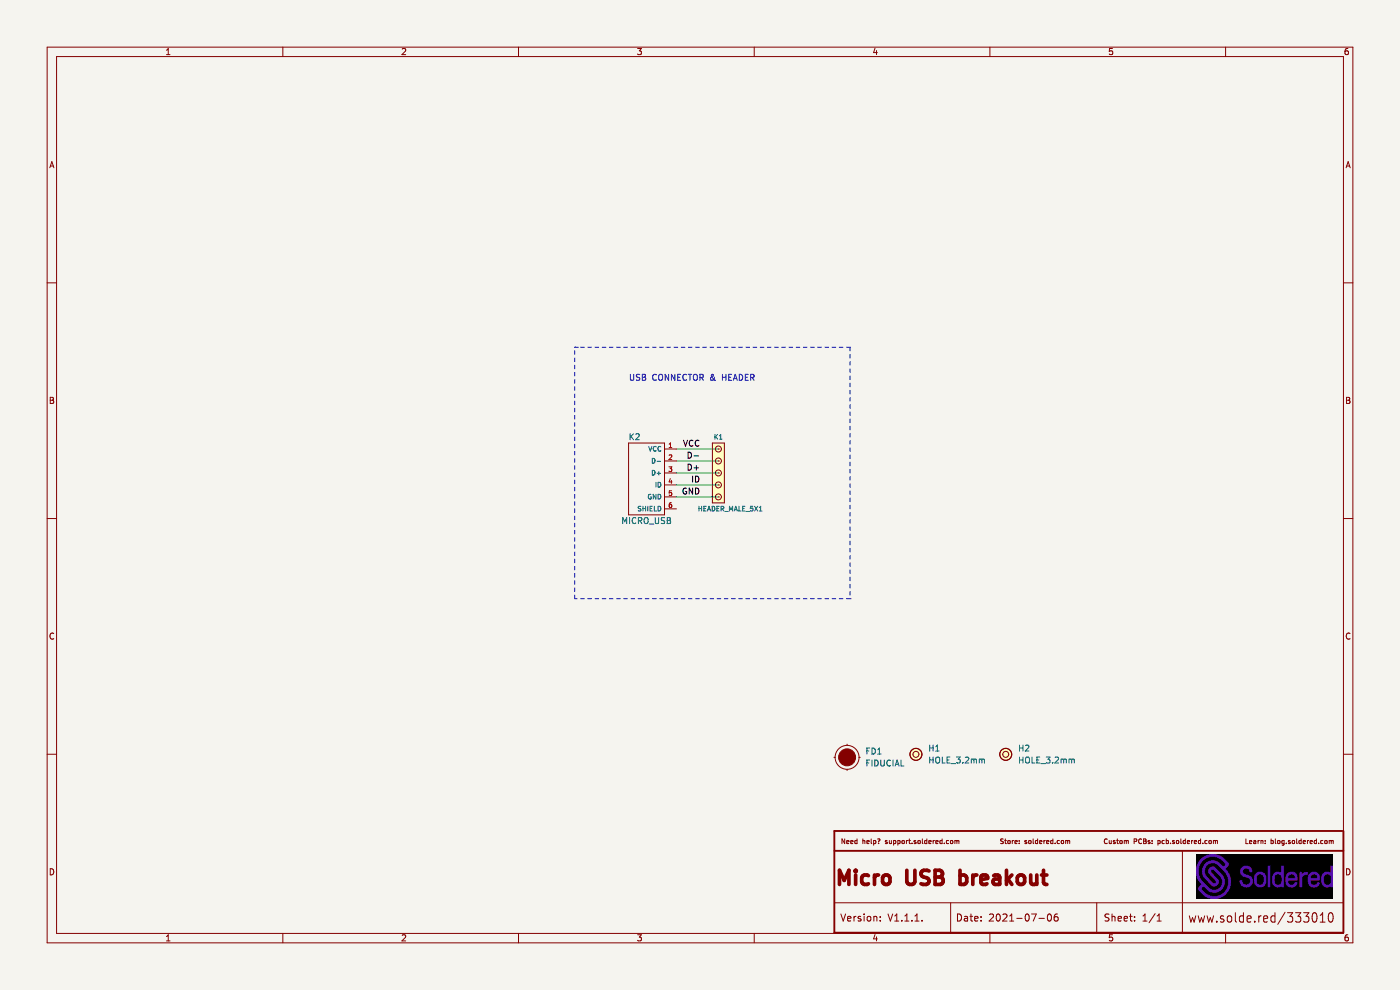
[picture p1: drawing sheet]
(kicad_sch (version 20211123) (generator eeschema)

 (paper "A4")

 (title_block
  (title "Micro USB breakout")
  (date "2021-07-06")
  (rev "V1.1.1.")
  (company "SOLDERED")
  (comment 1 "333010"))

 (lib_symbols
  (symbol "e-radionica.com schematics:FIDUCIAL" (in_bom no) (on_board yes)
   (property "Reference" "FD" (id 0) (at 0 3.81 0) (effects (font (size 1.27 1.27))))
   (property "Value" "FIDUCIAL" (id 1) (at 0 -3.81 0) (effects (font (size 1.27 1.27))))
   (property "Footprint" "e-radionica.com footprinti:FIDUCIAL_23" (id 2) (at 0.254 -5.334 0) (effects (font (size 1.27 1.27)) hide))
   (property "Datasheet" "" (id 3) (at 0 0 0) (effects (font (size 1.27 1.27)) hide))
   (symbol "FIDUCIAL_0_1"
    (polyline (pts (xy -2.54 0) (xy -2.794 0)) (stroke (width 0.0006) (type default) (color 0 0 0 0)) (fill (type none)))
    (polyline (pts (xy 0 -2.54) (xy 0 -2.794)) (stroke (width 0.0006) (type default) (color 0 0 0 0)) (fill (type none)))
    (polyline (pts (xy 0 2.54) (xy 0 2.794)) (stroke (width 0.0006) (type default) (color 0 0 0 0)) (fill (type none)))
    (polyline (pts (xy 2.54 0) (xy 2.794 0)) (stroke (width 0.0006) (type default) (color 0 0 0 0)) (fill (type none)))
    (circle (center 0 0) (radius 1.7961) (stroke (width 0.001) (type default) (color 0 0 0 0)) (fill (type outline)))
    (circle (center 0 0) (radius 2.54) (stroke (width 0.0006) (type default) (color 0 0 0 0)) (fill (type none)))))
  (symbol "e-radionica.com schematics:HEADER_MALE_5X1" (pin_numbers hide) (pin_names hide) (in_bom yes) (on_board yes)
   (property "Reference" "K" (id 0) (at -0.635 7.62 0) (effects (font (size 1 1))))
   (property "Value" "HEADER_MALE_5X1" (id 1) (at 0.635 -7.62 0) (effects (font (size 1 1))))
   (property "Footprint" "e-radionica.com footprinti:HEADER_MALE_5X1" (id 2) (at 0 0 0) (effects (font (size 1 1)) hide))
   (property "Datasheet" "" (id 3) (at 0 0 0) (effects (font (size 1 1)) hide))
   (symbol "HEADER_MALE_5X1_0_1"
    (rectangle (start -1.27 6.35) (end 1.27 -6.35) (stroke (width 0.001) (type default) (color 0 0 0 0)) (fill (type background)))
    (circle (center 0 -5.08) (radius 0.635) (stroke (width 0.0006) (type default) (color 0 0 0 0)) (fill (type none)))
    (circle (center 0 -2.54) (radius 0.635) (stroke (width 0.0006) (type default) (color 0 0 0 0)) (fill (type none)))
    (circle (center 0 0) (radius 0.635) (stroke (width 0.0006) (type default) (color 0 0 0 0)) (fill (type none)))
    (circle (center 0 2.54) (radius 0.635) (stroke (width 0.0006) (type default) (color 0 0 0 0)) (fill (type none)))
    (circle (center 0 5.08) (radius 0.635) (stroke (width 0.0006) (type default) (color 0 0 0 0)) (fill (type none))))
   (symbol "HEADER_MALE_5X1_1_1"
    (pin passive line (at 0 -5.08 180) (length 0) (name "~" (effects (font (size 1 1)))) (number "1" (effects (font (size 1 1)))))
    (pin passive line (at 0 -2.54 180) (length 0) (name "~" (effects (font (size 1 1)))) (number "2" (effects (font (size 1 1)))))
    (pin passive line (at 0 0 180) (length 0) (name "~" (effects (font (size 1 1)))) (number "3" (effects (font (size 1 1)))))
    (pin passive line (at 0 2.54 180) (length 0) (name "~" (effects (font (size 1 1)))) (number "4" (effects (font (size 1 1)))))
    (pin passive line (at 0 5.08 180) (length 0) (name "~" (effects (font (size 0.991 0.991)))) (number "5" (effects (font (size 0.991 0.991)))))))
  (symbol "e-radionica.com schematics:HOLE_3.2mm" (pin_numbers hide) (pin_names hide) (in_bom yes) (on_board yes)
   (property "Reference" "H" (id 0) (at 0 2.54 0) (effects (font (size 1.27 1.27))))
   (property "Value" "HOLE_3.2mm" (id 1) (at 0 -2.54 0) (effects (font (size 1.27 1.27))))
   (property "Footprint" "e-radionica.com footprinti:HOLE_3.2mm" (id 2) (at 0 0 0) (effects (font (size 1.27 1.27)) hide))
   (property "Datasheet" "" (id 3) (at 0 0 0) (effects (font (size 1.27 1.27)) hide))
   (symbol "HOLE_3.2mm_0_1"
    (circle (center 0 0) (radius 0.635) (stroke (width 0.0006) (type default) (color 0 0 0 0)) (fill (type none)))
    (circle (center 0 0) (radius 1.27) (stroke (width 0.001) (type default) (color 0 0 0 0)) (fill (type background)))))
  (symbol "e-radionica.com schematics:MICRO_USB" (in_bom yes) (on_board yes)
   (property "Reference" "K" (id 0) (at 0 -8.89 0) (effects (font (size 1.27 1.27))))
   (property "Value" "MICRO_USB" (id 1) (at 0 10.16 0) (effects (font (size 1.27 1.27))))
   (property "Footprint" "e-radionica.com footprinti:MICRO_USB" (id 2) (at 3.81 0 0) (effects (font (size 1.27 1.27)) hide))
   (property "Datasheet" "" (id 3) (at 3.81 0 0) (effects (font (size 1.27 1.27)) hide))
   (symbol "MICRO_USB_0_0"
    (text "" (at 3.7592 1.8288 0) (effects (font (size 1.27 1.27)))))
   (symbol "MICRO_USB_0_1"
    (rectangle (start -3.81 7.62) (end 3.81 -7.62) (stroke (width 0.0006) (type default) (color 0 0 0 0)) (fill (type none))))
   (symbol "MICRO_USB_1_1"
    (pin passive line (at 6.35 6.35 180) (length 2.54) (name "VCC" (effects (font (size 1 1)))) (number "1" (effects (font (size 1 1)))))
    (pin passive line (at 6.35 3.81 180) (length 2.54) (name "D-" (effects (font (size 1 1)))) (number "2" (effects (font (size 1 1)))))
    (pin passive line (at 6.35 1.27 180) (length 2.54) (name "D+" (effects (font (size 1 1)))) (number "3" (effects (font (size 1 1)))))
    (pin passive line (at 6.35 -1.27 180) (length 2.54) (name "ID" (effects (font (size 1 1)))) (number "4" (effects (font (size 1 1)))))
    (pin passive line (at 6.35 -3.81 180) (length 2.54) (name "GND" (effects (font (size 1 1)))) (number "5" (effects (font (size 1 1)))))
    (pin passive line (at 6.35 -6.35 180) (length 2.54) (name "SHIELD" (effects (font (size 1 1)))) (number "6" (effects (font (size 1 1))))))))


 (polyline (pts (xy 121.92 73.66) (xy 123.19 73.66)) (stroke (width 0) (type dash) (color 0 0 0 0)))
 (polyline (pts (xy 121.92 127) (xy 121.92 73.66)) (stroke (width 0) (type dash) (color 0 0 0 0)))
 (polyline (pts (xy 123.19 73.66) (xy 180.34 73.66)) (stroke (width 0) (type dash) (color 0 0 0 0)))
 (polyline (pts (xy 180.34 73.66) (xy 180.34 127)) (stroke (width 0) (type dash) (color 0 0 0 0)))
 (polyline (pts (xy 180.34 127) (xy 121.92 127)) (stroke (width 0) (type dash) (color 0 0 0 0)))

 (wire (pts (xy 143.51 97.79) (xy 152.4 97.79)) (stroke (width 0) (type solid) (color 0 0 0 0)))
 (wire (pts (xy 143.51 105.41) (xy 152.4 105.41)) (stroke (width 0) (type solid) (color 0 0 0 0)))
 (wire (pts (xy 143.51 95.25) (xy 152.4 95.25)) (stroke (width 0) (type solid) (color 0 0 0 0)))
 (wire (pts (xy 143.51 100.33) (xy 152.4 100.33)) (stroke (width 0) (type solid) (color 0 0 0 0)))
 (wire (pts (xy 143.51 102.87) (xy 152.4 102.87)) (stroke (width 0) (type solid) (color 0 0 0 0)))

 (text "USB CONNECTOR & HEADER" (at 133.35 81.28 0) (effects (font (size 1.27 1.27)) (justify left bottom)))

 (label "GND" (at 148.59 105.41 180) (effects (font (size 1.27 1.27)) (justify right bottom)))
 (label "D-" (at 148.59 97.79 180) (effects (font (size 1.27 1.27)) (justify right bottom)))
 (label "D+" (at 148.59 100.33 180) (effects (font (size 1.27 1.27)) (justify right bottom)))
 (label "ID" (at 148.59 102.87 180) (effects (font (size 1.27 1.27)) (justify right bottom)))
 (label "VCC" (at 148.59 95.25 180) (effects (font (size 1.27 1.27)) (justify right bottom)))

 (symbol (lib_id "e-radionica.com schematics:HOLE_3.2mm") (at 194.31 160.02 0) (unit 1) (in_bom yes) (on_board yes)
  (property "Reference" "H1" (id 0) (at 196.85 158.75 0) (effects (font (size 1.27 1.27)) (justify left)))
  (property "Value" "HOLE_3.2mm" (id 1) (at 196.85 161.29 0) (effects (font (size 1.27 1.27)) (justify left)))
  (property "Footprint" "e-radionica.com footprinti:HOLE_3.2mm" (id 2) (at 194.31 160.02 0) (effects (font (size 1.27 1.27)) hide))
  (property "Datasheet" "" (id 3) (at 194.31 160.02 0) (effects (font (size 1.27 1.27)) hide)))

 (symbol (lib_id "e-radionica.com schematics:HOLE_3.2mm") (at 213.36 160.02 0) (unit 1) (in_bom yes) (on_board yes)
  (property "Reference" "H2" (id 0) (at 215.9 158.75 0) (effects (font (size 1.27 1.27)) (justify left)))
  (property "Value" "HOLE_3.2mm" (id 1) (at 215.9 161.29 0) (effects (font (size 1.27 1.27)) (justify left)))
  (property "Footprint" "e-radionica.com footprinti:HOLE_3.2mm" (id 2) (at 213.36 160.02 0) (effects (font (size 1.27 1.27)) hide))
  (property "Datasheet" "" (id 3) (at 213.36 160.02 0) (effects (font (size 1.27 1.27)) hide)))

 (symbol (lib_id "e-radionica.com schematics:FIDUCIAL") (at 179.705 160.655 0) (unit 1) (in_bom no) (on_board yes) (fields_autoplaced)
  (property "Reference" "FD1" (id 0) (at 183.515 159.3849 0) (effects (font (size 1.27 1.27)) (justify left)))
  (property "Value" "FIDUCIAL" (id 1) (at 183.515 161.9249 0) (effects (font (size 1.27 1.27)) (justify left)))
  (property "Footprint" "e-radionica.com footprinti:FIDUCIAL_23" (id 2) (at 179.959 165.989 0) (effects (font (size 1.27 1.27)) hide))
  (property "Datasheet" "" (id 3) (at 179.705 160.655 0) (effects (font (size 1.27 1.27)) hide)))

 (symbol (lib_id "e-radionica.com schematics:MICRO_USB") (at 137.16 101.6 0) (unit 1) (in_bom yes) (on_board yes)
  (property "Reference" "K2" (id 0) (at 134.62 92.71 0))
  (property "Value" "MICRO_USB" (id 1) (at 137.16 110.49 0))
  (property "Footprint" "e-radionica.com footprinti:MICRO_USB" (id 2) (at 140.97 101.6 0) (effects (font (size 1.27 1.27)) hide))
  (property "Datasheet" "" (id 3) (at 140.97 101.6 0) (effects (font (size 1.27 1.27)) hide)) (pin "1") (pin "2") (pin "3") (pin "4") (pin "5") (pin "6"))

 (symbol (lib_id "e-radionica.com schematics:HEADER_MALE_5X1") (at 152.4 100.33 0) (unit 1) (in_bom yes) (on_board yes)
  (property "Reference" "K1" (id 0) (at 152.4 92.71 0) (effects (font (size 1 1))))
  (property "Value" "HEADER_MALE_5X1" (id 1) (at 154.94 107.95 0) (effects (font (size 1 1))))
  (property "Footprint" "e-radionica.com footprinti:HEADER_MALE_5X1" (id 2) (at 152.4 100.33 0) (effects (font (size 1 1)) hide))
  (property "Datasheet" "" (id 3) (at 152.4 100.33 0) (effects (font (size 1 1)) hide)) (pin "1") (pin "2") (pin "3") (pin "4") (pin "5"))

 (sheet_instances (path "" (page "1")))

)
